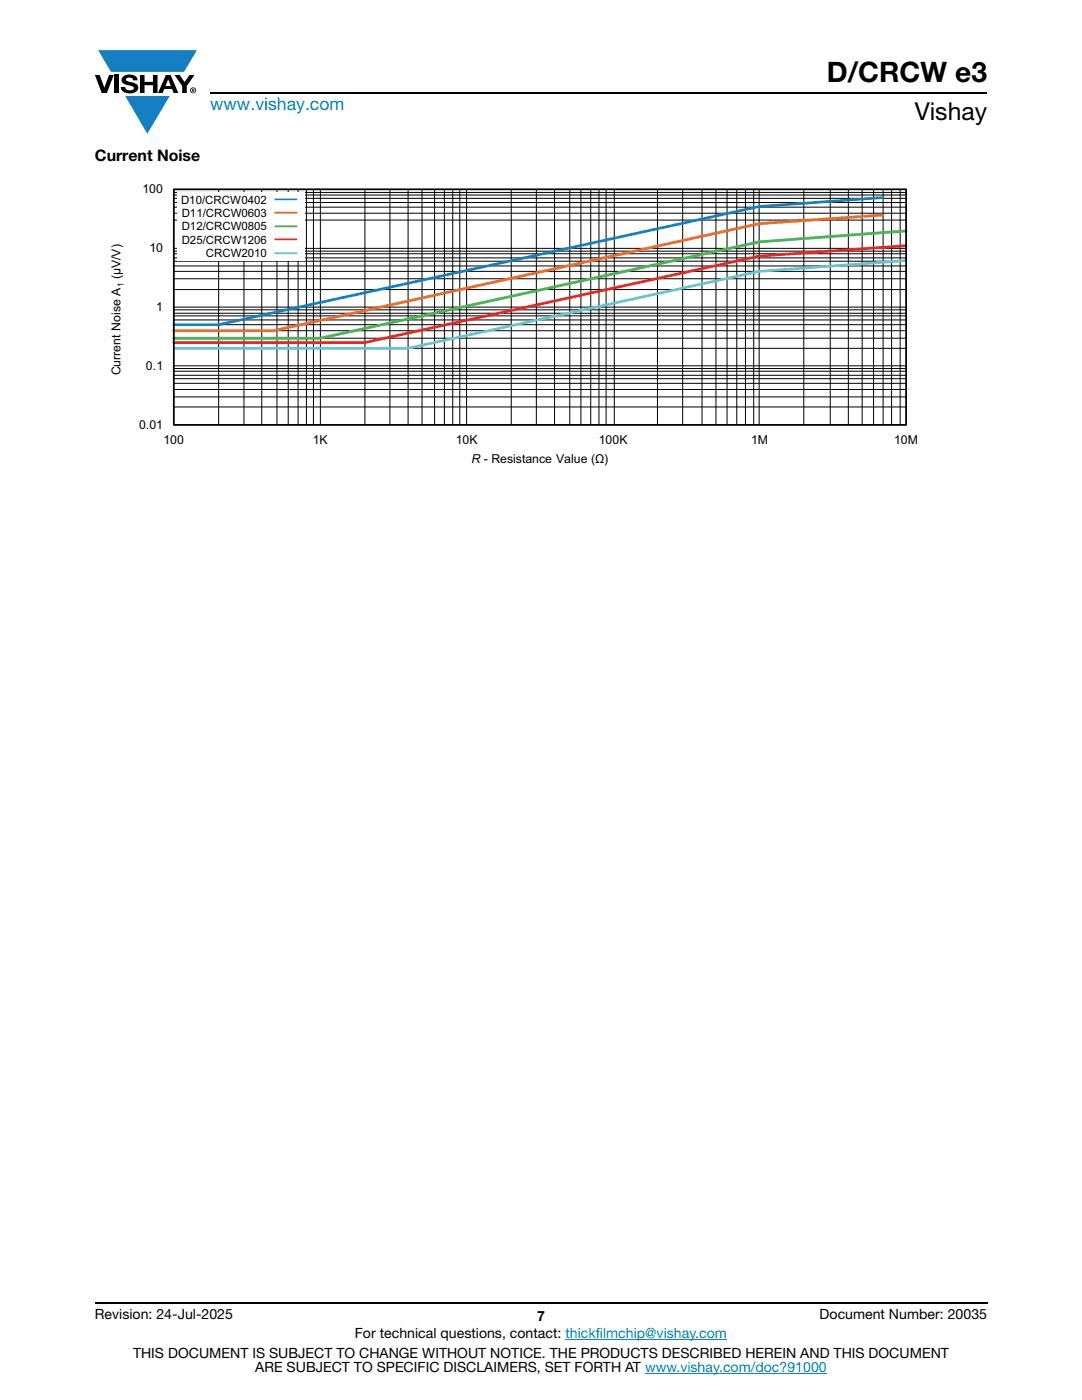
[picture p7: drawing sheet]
<svg xmlns="http://www.w3.org/2000/svg" width="216mm" height="279mm" viewBox="0 0 216 279" stroke-linecap="round" stroke-linejoin="round" font-family="sans-serif">
<g fill="#147fc3">
<path d="M19.6 10h19.7l-2.6 4.3h-1.1h-13.5z"/>
<path d="M25 19.2h8.9l-4.5 7.5z"/>
</g>
<g fill="#000">
<path d="M18.9 15h1l.9 2.5 1-2.5h.9l-1.4 3.6h-1zM22.9 15h.9v3.6h-.9zM24.6 15.3a2.1 2.1 0 0 1 2.8 .3l.1 .4h-.9a.79 .79 0 0 0-.7-.5 .79 .79 0 0 0-.8 .4l.3 .3 1 .2a1.08 1.08 0 0 1 1.2 1 1.08 1.08 0 0 1-1.1 1.2 1.73 1.73 0 0 1-2.4-1.2h.9a.96 .96 0 0 0 .8 .6 .96 .96 0 0 0 .9-.4 1.31 1.31 0 0 0-1.2-.6 1.03 1.03 0 0 1-1.1-.6 1.03 1.03 0 0 1 .2-1.1zM27.9 15h.9v1.3h1.7v-1.3h.9v3.6h-.9v-1.6h-1.7v1.6h-.9zM34.8 15h1.1l.9 1.4 1-1.4h1l-1.5 2.2v1.4h-.9v-1.4z"/>
<path d="M33.6 15.9l.5 1.3h-1.1zM33.1 15l-1.6 3.6h1l.3-.8h1.5l.3 .8h1l-1.6-3.6z"/>
<path d="M38.4 17.8h.2v.2h-.2zM38.3 17.7v.7h.1v-.3l.4 .3-.2-.3 .2-.2-.1-.2z"/>
<path d="M38.1 18a.46 .46 0 0 1 .9 0 .46 .46 0 0 1-.9 0zM37.9 18a.6 .6 0 0 0 1.2 0 .6 .6 0 0 0-1.2 0z"/>
</g>
<path d="M42 18.6h155M18.9 260h178.1" fill="none" stroke="#000" stroke-width=".36"/>
<path d="M112.8 267.3h32.3M128.7 274h36.3" fill="none" stroke="#007ec4" stroke-width=".2"/>
<g fill="none" stroke="#000" stroke-width=".2">
<path d="M34.7 39.6h146.1M34.7 38.9h146.1M34.7 38.4h146.1M43.6 37.8v47M48.7 37.8v47M52.2 37.8v47M55.3 37.8v47M57.5 37.8v47M59.5 37.8v47M61.1 37.8v47M62.5 37.8v47M63.9 37.8v47"/>
<path d="M72.8 37.8v47M77.8 37.8v47M81.4 37.8v47M84.2 37.8v47M86.7 37.8v47M88.7 37.8v47M90.3 37.8v47M91.7 37.8v47M93.1 37.8v47M102 37.8v47M107 37.8v47M110.7 37.8v47"/>
<path d="M113.7 37.8v47M115.9 37.8v47M117.9 37.8v47M119.5 37.8v47M120.9 37.8v47M122.6 37.8v47M131.2 37.8v47M136.2 37.8v47M140.1 37.8v47M142.9 37.8v47M145.1 37.8v47M147 37.8v47"/>
<path d="M148.7 37.8v47M150.4 37.8v47M151.5 37.8v47M160.4 37.8v47M165.7 37.8v47M169.3 37.8v47M172 37.8v47M174.3 37.8v47M176.2 37.8v47M177.9 37.8v47M179.6 37.8v47M34.7 43.9h146.1"/>
<path d="M34.7 50.1h146.1M34.7 50.6h146.1M34.7 51.5h146.1M34.7 52.1h146.1M34.7 53.1h146.1M34.7 49.6h146.1M34.7 42.6h146.1M34.7 41.3h146.1M34.7 40.4h146.1M34.7 57.8h146.1M34.7 55.6h146.1M34.7 54.2h146.1"/>
<path d="M34.7 61.8h146.1M34.7 62.5h146.1M34.7 63h146.1M34.7 64.8h146.1M34.7 66h146.1M34.7 67.5h146.1M34.7 69.5h146.1M34.7 73.5h146.1M34.7 74.1h146.1M34.7 75.6h146.1M34.7 76.5h146.1M34.7 79.2h146.1"/>
<path d="M34.7 61.3h146.1M34.7 63.9h146.1M34.7 77.7h146.1M34.7 74.9h146.1M34.7 73h146.1M34.7 81.2h146.1"/>
</g>
<path d="M176.2 39.4l-24.7 1.8-107.9 23.6h-8.9" fill="none" stroke="#147fc3" stroke-width=".55"/>
<path d="M176.2 42.9l-24.7 1.7-96.9 21.4h-19.9" fill="none" stroke="#ef6c23" stroke-width=".55"/>
<path d="M180.8 46.1l-29.3 2.2-87.6 19.2h-29.2" fill="none" stroke="#48b74d" stroke-width=".55"/>
<path d="M180.8 49l-29.3 2.1-78.7 17.3h-38.1" fill="none" stroke="#ed2225" stroke-width=".55"/>
<path d="M180.8 52l-29.3 2.2-70.1 15.3h-46.7" fill="none" stroke="#5dc7d2" stroke-width=".53"/>
<path d="M34.7 37.8h146.1v47h-146.1z" fill="none" stroke="#000" stroke-width=".35"/>
<path d="M35.4 38.5h25.4v13.6h-25.4z" fill="#fff"/>
<path d="M54.8 45.2h4.5" fill="none" stroke="#48b74d" stroke-width=".35"/>
<path d="M54.8 47.8h4.5" fill="none" stroke="#ed2225" stroke-width=".35"/>
<path d="M54.8 50.5h4.5" fill="none" stroke="#5dc7d2" stroke-width=".35"/>
<path d="M54.8 42.4h4.5" fill="none" stroke="#ef6c23" stroke-width=".35"/>
<path d="M54.8 39.8h4.5" fill="none" stroke="#147fc3" stroke-width=".35"/>
<text font-size="5.6" x="165" y="16.4">D/CRCW e3</text>
<text font-size="4.9" x="182.5" y="24">Vishay</text>
<text font-size="3.5" fill="#007ec4" x="42" y="21.9">www.vishay.com</text>
<text font-size="3.2" x="18.9" y="32.1">Current Noise</text>
<g font-size="2.8">
<text x="18.9" y="263.3">Revision: 24-Jul-2025</text>
<text x="107.2" y="263.6">7</text>
<text x="163.6" y="263.3">Document Number: 20035</text>
<text x="70.8" y="267.1">For technical questions, contact: thickfilmchip@vishay.com</text>
<text x="26.5" y="271">THIS DOCUMENT IS SUBJECT TO CHANGE WITHOUT NOTICE. THE PRODUCTS DESCRIBED HEREIN AND THIS DOCUMENT</text>
<text x="50.9" y="273.8">ARE SUBJECT TO SPECIFIC DISCLAIMERS, SET FORTH AT www.vishay.com/doc?91000</text>
</g>
<g font-size="2.5">
<text x="28.4" y="38.6">100</text>
<text x="29.8" y="50.3">10</text>
<text x="31.2" y="62.1">1</text>
<text x="24" y="74.9" transform="rotate(-90 24 74.9)">Current Noise A (μV/V)</text>
<text x="29.1" y="73.8">0.1</text>
<text x="27.8" y="85.6">0.01</text>
<text x="32.6" y="88.5">100</text>
<text x="62.4" y="88.5">1K</text>
<text x="90.9" y="88.5">10K</text>
<text x="119.5" y="88.5">100K</text>
<text x="149.9" y="88.5">1M</text>
<text x="178.4" y="88.5">10M</text>
<text x="94.1" y="92.4">R - Resistance Value (Ω)</text>
</g>
<g font-size="2.3">
<text x="36.1" y="40.7">D10/CRCW0402</text>
<text x="36.3" y="43.3">D11/CRCW0603</text>
<text x="36.3" y="46">D12/CRCW0805</text>
<text x="36.3" y="48.6">D25/CRCW1206</text>
<text x="41.1" y="51.3">CRCW2010</text>
</g>
<text font-size="1.7" x="24.6" y="57.4" transform="rotate(-90 24.6 57.4)">1</text>
</svg>
